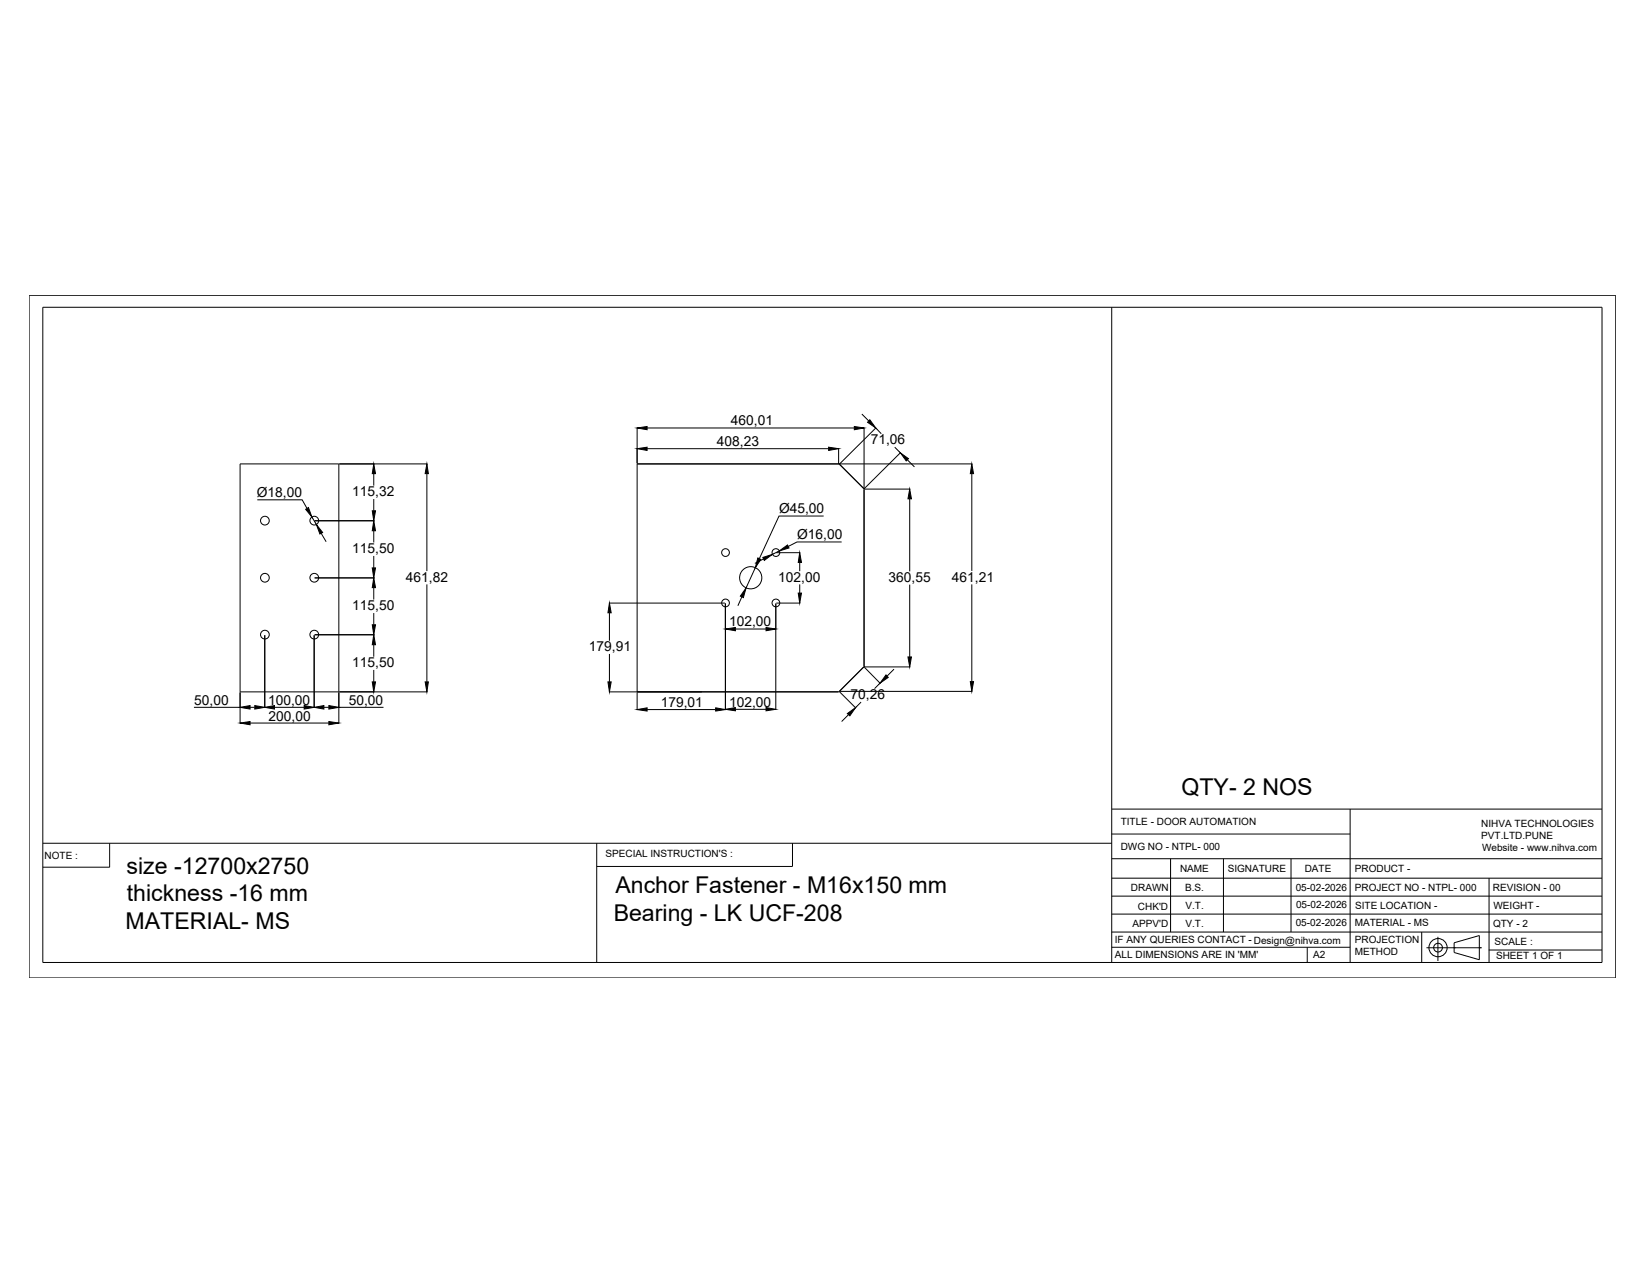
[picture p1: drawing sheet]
<svg xmlns="http://www.w3.org/2000/svg" width="279mm" height="216mm" viewBox="0 0 279 216" stroke-linecap="round" stroke-linejoin="round" font-family="sans-serif">
<!-- layer: 0 -->
<g fill="none" stroke="#000" stroke-width=".17">
<path d="M4.9 50.1h269.4v115.9h-269.4zM7.3 52.2h264.6v111.2h-264.6zM188.7 52.2v111.2M40.8 78.7h16.7v38.7h-16.7zM57.6 78.7h14.9M108.1 72.6v6.1M109.8 72.6h35.2M109.8 76.2h30.9M142.4 78.7h-34.3v38.7M142.4 76.1v2.7M142.4 78.7l4.2 4.2M142.4 78.7h22.6"/>
<path d="M146.3 70.3l1.2 1.2M146.7 72.6v10.4M148.7 72.6l.9 1M148.7 72.6l-6.2 6.1M151.9 75.9l1 1M152.9 76.8l-6.2 6.1M154 78.1l1.2 1.1M43.7 84.8h7.6l.8 1.5M52.9 87.8l.8 1.2M53.4 98.1h10.1M53.4 88.4h10.1M54.5 90.5l.9 1.4"/>
<path d="M63.4 80.4v2M63.4 84.7v2M63.4 90.1v2M63.4 94.4v2M63.4 99.7v2.1M72.5 80.4v16.5M72.5 99.2v16.5M128.2 96.4l-1.6 3.4M129.6 94.9l-1.5 .7M131.8 93.8h4M132.3 93.5l-1.2 .6M135.7 95.5v1.4"/>
<path d="M135.7 99.2v1.5M139.8 87.6h-7.6l-3.3 7.2M142.9 92h-7.6l-1.5 .8M146.7 82.9v.1M146.7 83.1v30M146.8 83h7.7M154.4 84.7v12.3M154.4 99.2v12.3M165 80.4v16.5M165 99.2v16.5M40.8 117.5v5.3M44.9 107.8v12.3"/>
<path d="M53.3 107.8v12.3M53.4 107.7h10.1M57.5 117.5v5.3M57.6 117.4h14.9M63.4 104.1v1.9M63.4 109.4v2.1M63.4 113.7v2M103.4 117.4h39M103.4 102.4h19.6M103.4 104v4.8M103.4 111v4.7M108.1 117.5v3"/>
<path d="M123.1 102.4v18.1M124.8 106.8h5.2M125.9 101.3l-.6 1.5M131.7 102.4v18.1M131.8 102.4h4M142.5 117.4l2.8 2.8M142.6 117.3h22.4M146.2 119.2l-1 .9M146.6 113.2l-4.2 4.2M146.7 113.1v.1M146.7 113.2h7.8M146.7 113.2l2.8 2.8"/>
<path d="M149.4 116l-1 .9M151.8 113.6l-1.2 1.2M32.9 120.1h7.9M42.4 120.1h.9M42.4 122.7h13.4M46.6 120.1h5M55 120.1h.8M57.5 120.1h7.6M109.8 120.4h11.7M124.8 120.4h5.2M144 121.3l-1.1 1.2M188.7 137.3h83.2"/>
<path d="M229.2 137.3v26.1M7.3 143.1h181.4M18.6 143.1v4.1h-11.3M101.3 143.1v20.3M134.5 143.1v4h-33.2M188.7 145.8h83.2M188.7 155.2h83.2M188.7 152.1h83.2M188.7 149.1h83.2M188.7 158.2h83.2M188.7 141.6h40.5M198.7 145.8v12.4"/>
<path d="M207.7 145.8v12.4M219.1 145.8v12.4M241.3 158.2v5.2M252.8 149.1v14.3M188.7 160.8h40.5M221.9 160.8v2.6M246.8 160.9h.1M251.1 160.9h.1M252.7 161.2h19.2"/>
<circle cx="45" cy="88.4" r=".74"/>
<circle cx="45" cy="98.1" r=".74"/>
<circle cx="53.3" cy="88.4" r=".74"/>
<circle cx="53.3" cy="98.1" r=".74"/>
<circle cx="123.2" cy="93.8" r=".66"/>
<circle cx="127.4" cy="98.1" r="1.88"/>
<circle cx="131.7" cy="93.8" r=".66"/>
<circle cx="45" cy="107.7" r=".74"/>
<circle cx="53.3" cy="107.7" r=".74"/>
<circle cx="123.2" cy="102.3" r=".66"/>
<circle cx="131.7" cy="102.3" r=".66"/>
</g>
<g fill="#000" stroke="#000" stroke-width=".17">
<path d="M108.1 72.6l1.7-.2v.5zM108.1 76.2l1.7-.3v.6zM140.7 75.9l1.7 .3-1.7 .3zM145 72.4l1.7 .2-1.7 .3zM147.6 71.2l1.1 1.4-1.4-.9zM152.9 76.9l1.3 1-.4 .3zM51.9 86.4l.5-.3 .5 1.7zM53.7 89l1.1 1.4-.5 .2zM63.4 98.1l.3 1.6h-.5zM63.2 96.4h.5l-.3 1.7zM63.4 88.4l.3 1.7h-.5zM63.2 86.7h.5l-.3 1.7z"/>
<path d="M63.4 78.7l.3 1.7h-.5zM72.5 78.7l.2 1.7h-.5zM128.6 94.7l.5 .3-.9 1.4zM129.5 94.6l1.6-.5-1.4 1zM132.3 93.5l1.4-1 .2 .5zM135.7 93.8l.3 1.7h-.5zM154.4 83l.3 1.7h-.6zM165 78.7l.3 1.7h-.6zM40.8 120.1l1.6-.3v.6zM43.3 119.8l1.6 .3-1.6 .3zM44.9 120.1l1.7-.3v.6zM51.6 119.8l1.7 .3-1.7 .3z"/>
<path d="M53.3 120.1l1.7-.3v.6zM55.8 119.8l1.7 .3-1.7 .3zM63.2 115.7h.5l-.3 1.7zM63.4 107.7l.3 1.7h-.5zM63.2 106h.5l-.3 1.7zM72.2 115.7h.5l-.2 1.7zM103.4 102.4l.3 1.6h-.5zM103.2 115.7h.5l-.3 1.7zM123.1 106.8l1.7-.3v.6zM126.6 99.8l-.4 1.6-.5-.2zM130 106.5l1.7 .3-1.7 .3zM135.5 100.7h.5l-.3 1.7z"/>
<path d="M150.4 114.6l.4 .4-1.4 1zM154.1 111.5h.6l-.3 1.7zM164.7 115.7h.6l-.3 1.6zM40.8 122.7l1.6-.2v.5zM55.8 122.5l1.7 .2-1.7 .3zM108.1 120.4l1.7-.3v.6zM121.5 120.1l1.6 .3-1.6 .3zM123.1 120.4l1.7-.3v.6zM130 120.1l1.7 .3-1.7 .3zM143.8 121.1l1.4-1-.9 1.4z"/>
</g>
<!-- layer: FORMAT -->
<g fill="none" stroke="#000" stroke-width=".17">
<path d="M244.1 159v4.1M242.1 160.9h9.4M246.8 160l4.3-1.2v4.1l-4.3-1.2z"/>
<circle cx="244.1" cy="160.8" r="1.55"/>
<circle cx="244.1" cy="160.8" r=".74"/>
</g>
<g font-size="3.9">
<text x="200.6" y="134.9">QTY- 2 NOS</text>
<text x="21.5" y="148.3">size -12700x2750</text>
<text x="21.5" y="153">thickness -16 mm</text>
<text x="104.5" y="151.5">Anchor Fastener - M16x150 mm</text>
<text x="21.3" y="157.7">MATERIAL- MS</text>
<text x="104.2" y="156.3">Bearing - LK UCF-208</text>
</g>
<g font-size="2.3">
<text x="121.7" y="75.7">408,23</text>
<text x="124.1" y="72.2">460,01</text>
<text x="147.8" y="75.4">71,06</text>
<text x="43.6" y="84.4">Ø18,00</text>
<text x="59.8" y="84.2">115,32</text>
<text x="132.2" y="87.1">Ø45,00</text>
<text x="59.8" y="93.9">115,50</text>
<text x="135.3" y="91.5">Ø16,00</text>
<text x="68.9" y="98.8">461,82</text>
<text x="132.1" y="98.8">102,00</text>
<text x="150.8" y="98.8">360,55</text>
<text x="161.6" y="98.7">461,21</text>
<text x="59.8" y="103.6">115,50</text>
<text x="123.8" y="106.3">102,00</text>
<text x="59.8" y="113.2">115,50</text>
<text x="100" y="110.6">179,91</text>
<text x="33" y="119.6">50,00</text>
<text x="45.5" y="119.6">100,00</text>
<text x="59.2" y="119.6">50,00</text>
<text x="112.2" y="120">179,01</text>
<text x="123.8" y="119.9">102,00</text>
<text x="144.4" y="118.7">70,26</text>
<text x="45.6" y="122.3">200,00</text>
</g>
<g font-size="1.7">
<text x="190.2" y="140.1">TITLE - DOOR AUTOMATION</text>
<text x="251.4" y="140.4">NIHVA TECHNOLOGIES</text>
<text x="251.4" y="142.5">PVT.LTD.PUNE</text>
<text x="7.6" y="145.8">NOTE :</text>
<text x="102.8" y="145.5">SPECIAL INSTRUCTION'S :</text>
<text x="190.2" y="144.3">DWG NO - NTPL- 000</text>
<text x="200.3" y="148">NAME</text>
<text x="208.4" y="148">SIGNATURE</text>
<text x="221.5" y="148">DATE</text>
<text x="230" y="148">PRODUCT -</text>
<text x="251.6" y="144.4">Website - www.nihva.com</text>
<text x="192" y="151.2">DRAWN</text>
<text x="193.2" y="154.4">CHK'D</text>
<text x="201.2" y="151.3">B.S.</text>
<text x="201.2" y="154.2">V.T.</text>
<text x="219.9" y="151.2">05-02-2026</text>
<text x="220" y="154.2">05-02-2026</text>
<text x="230" y="151.3">PROJECT NO - NTPL- 000</text>
<text x="230" y="154.3">SITE LOCATION -</text>
<text x="253.4" y="151.3">REVISION - 00</text>
<text x="253.5" y="154.3">WEIGHT -</text>
<text x="189.2" y="160.1">IF ANY QUERIES CONTACT - Design@nihva.com</text>
<text x="192.2" y="157.3">APPV'D</text>
<text x="201.2" y="157.4">V.T.</text>
<text x="219.9" y="157.2">05-02-2026</text>
<text x="230" y="157.2">MATERIAL - MS</text>
<text x="230" y="160.1">PROJECTION</text>
<text x="253.4" y="157.4">QTY - 2</text>
<text x="253.7" y="160.4">SCALE :</text>
<text x="189.3" y="162.7">ALL DIMENSIONS ARE IN 'MM'</text>
<text x="222.9" y="162.6">A2</text>
<text x="230" y="162.1">METHOD</text>
<text x="253.9" y="162.9">SHEET 1 OF 1</text>
</g>
</svg>
